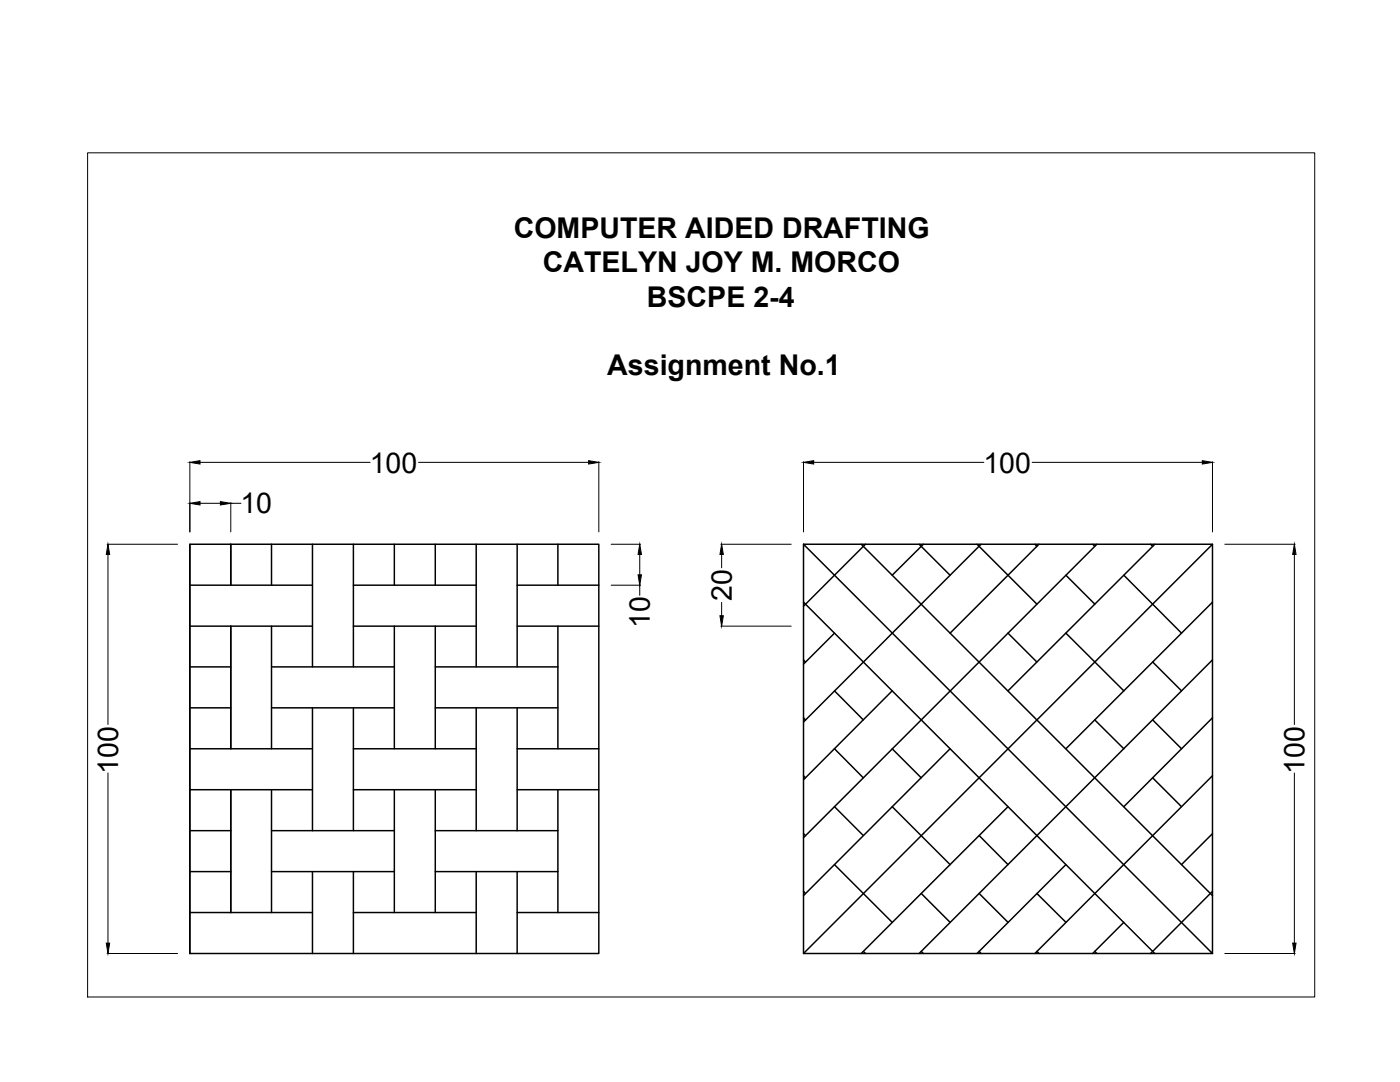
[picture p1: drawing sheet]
<svg xmlns="http://www.w3.org/2000/svg" width="279mm" height="216mm" viewBox="0 0 279 216" stroke-linecap="round" stroke-linejoin="round" font-family="sans-serif">
<!-- layer: 0 -->
<g fill="none" stroke="#000" stroke-width=".3">
<path d="M37.9 108.6h81.6v81.7h-81.6zM37.9 108.6v81.7M37.9 116.8h24.5M46.1 108.6v8.2M54.2 108.6v8.2M62.4 108.6v24.5M70.5 108.6v24.5M70.5 116.8h24.5M78.7 108.6v8.2M86.9 108.6v8.2M95 108.6v24.5M103.2 108.6v24.5"/>
<path d="M103.2 116.8h16.3M111.3 108.6v8.2M160.4 108.6h81.6v81.7h-81.6v-81.7l81.6 81.7M171.9 108.6l70.1 70.1M172.7 108.6l-12.3 12.4M183.4 108.6l6.2 6.2M184.3 108.6l-6.2 6.2M195 108.6l11.9 11.9M195.8 108.6l-35.4 35.5M206.5 108.6l.4 .4M207.3 108.6l-17.7 17.7M212.7 114.8l5.8 5.7"/>
<path d="M218.1 108.6l.4 .4M218.9 108.6l-58.5 58.5M224.3 114.8l11.5 11.5M229.6 108.6l.4 .4M230.5 108.6l-29.3 29.3M242 108.6l-81.6 81.7M37.9 133.1h8.2M37.9 124.9h24.5M46.1 124.9v24.5M54.2 124.9v24.5M54.2 133.1h24.5M70.5 124.9h24.5"/>
<path d="M78.7 124.9v24.5M86.9 124.9v24.5M86.9 133.1h24.4M103.2 124.9h16.3M111.3 124.9v24.5M160.4 120.2l70.1 70.1M160.4 131.7l.3 .4M166.5 137.9l5.8 5.8M166.5 126.3l-6.1 6.2M178.1 137.9l-17.7 17.7M201.2 126.3l5.7 5.8M212.7 126.3l11.6 11.6"/>
<path d="M230 132.1l5.8 5.8M242 120.2l-29.3 29.2M242 131.7l-58.6 58.6M37.9 157.6h24.5M37.9 149.4h24.5M37.9 141.2h8.2M46.1 157.6v24.5M54.2 157.6v24.5M54.2 141.2h24.5M62.4 141.2v24.5M70.5 141.2v24.5M70.5 157.6h24.5"/>
<path d="M70.5 149.4h24.5M78.7 157.6v24.5M86.9 157.6v24.5M86.9 141.2h24.4M95 141.2v24.5M103.2 141.2v24.5M103.2 157.6h16.3M103.2 149.4h16.3M111.3 157.6v24.5M160.4 143.2l.3 .5M160.4 154.8l.3 .4M166.5 149.4l5.8 5.8"/>
<path d="M178.1 149.4l5.8 5.8M189.6 149.4l-29.2 29.3M218.5 143.7l5.8 5.7M230 155.2l5.8 5.8M230 143.7l5.8 5.7M242 143.2l-17.7 17.8M242 154.8l-35.5 35.5M37.9 173.9h8.2M37.9 165.7h8.2M54.2 173.9h24.5M54.2 165.7h24.5M62.4 173.9v16.4"/>
<path d="M70.5 173.9v16.4M86.9 173.9h24.4M86.9 165.7h24.4M95 173.9v16.4M103.2 173.9v16.4M160.4 166.3l.3 .4M160.4 177.9l.3 .4M166.5 161l5.8 5.7M166.5 172.5l11.6 11.5M178.1 161l11.5 11.5M183.9 178.3l5.7 5.7M195.4 166.7l5.8 5.8"/>
<path d="M195.4 178.3l5.8 5.7M201.2 161l-29.3 29.3M206.9 178.3l5.8 5.7M212.7 172.5l-17.7 17.8M242 166.3l-6.2 6.2M242 177.9l-12.4 12.4M37.9 182.1h24.5M70.5 182.1h24.5M103.2 182.1h16.3M172.3 189.8l.4 .5M183.9 189.8l.4 .5M195.4 189.8l.4 .5"/>
<path d="M206.9 189.8l.4 .5M218.5 189.8l.4 .5M224.3 184l-6.2 6.3"/>
</g>
<g fill="none" stroke="#000" stroke-width=".2">
<path d="M17.5 30.5h244.9v168.4h-244.9zM37.9 92.1v14M39.9 92.3h34M83.5 92.3h34M119.5 92.1v14M160.4 92.1v14M162.4 92.3h33.9M206 92.3h33.9M242 92.1v14M21.4 108.6h14M21.5 110.6v34M39.9 100.4h4.1"/>
<path d="M46.1 100.3v5.8M46.1 100.4h2M122 108.6h5.8M122 116.8h5.8M127.7 110.6v4.1M127.7 116.8v2M143.8 108.6h14.1M144 110.6v2.7M244.4 108.6h14.1M258.3 110.6v34M143.8 124.9h14.1M144 120.2v2.7"/>
<path d="M21.5 154.2v34M258.3 154.2v34M21.4 190.3h14M244.4 190.3h14.1"/>
</g>
<g fill="#000" stroke="#000" stroke-width=".2">
<path d="M37.9 92.3l2-.4v.7zM117.5 91.9l2 .4-2 .3zM160.4 92.3l2-.4v.7zM239.9 91.9l2.1 .4-2.1 .3zM21.5 108.6l.4 2h-.7zM37.9 100.4l2-.3v.7zM44 100.1l2.1 .3-2.1 .4zM127.7 108.6l.3 2h-.7zM127.3 114.7h.7l-.3 2.1zM144 108.6l.4 2h-.7zM258.3 108.6l.4 2h-.7zM143.7 122.9h.7l-.4 2z"/>
<path d="M21.2 188.2h.7l-.4 2.1zM258 188.2h.7l-.4 2.1z"/>
</g>
<g font-size="5.7">
<text x="102.5" y="47.4">COMPUTER AIDED DRAFTING</text>
<text x="108.3" y="54.3">CATELYN JOY M. MORCO</text>
<text x="129.1" y="61.2">BSCPE 2-4</text>
<text x="121.2" y="74.8">Assignment No.1</text>
<text x="73.8" y="94.3">100</text>
<text x="196.3" y="94.3">100</text>
<text x="48" y="102.5">10</text>
<text x="146" y="119.9" transform="rotate(-90 146 119.9)">20</text>
<text x="129.7" y="125.4" transform="rotate(-90 129.7 125.4)">10</text>
<text x="23.6" y="154.4" transform="rotate(-90 23.6 154.4)">100</text>
<text x="260.3" y="154.4" transform="rotate(-90 260.3 154.4)">100</text>
</g>
</svg>
